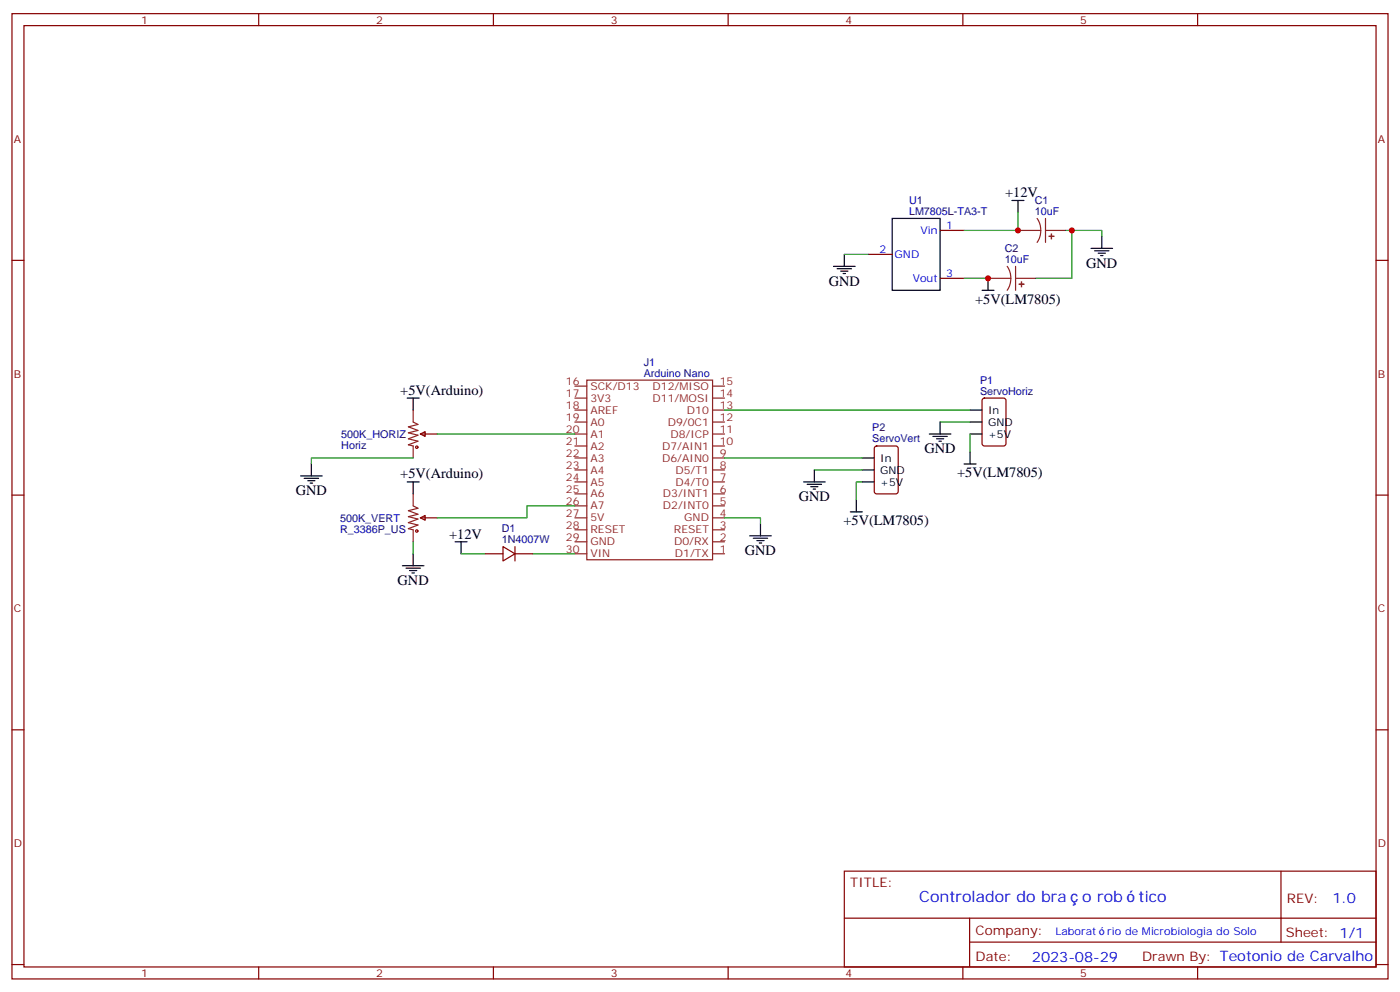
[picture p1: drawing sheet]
<svg xmlns="http://www.w3.org/2000/svg" width="412mm" height="292mm" viewBox="0 0 412 292" stroke-linecap="round" stroke-linejoin="round" font-family="sans-serif">
<g fill="none" stroke="#870000" stroke-width=".35">
<path d="M3.5 4h405.4v284.4h-405.4zM7.1 7.5h398.2v277.3h-398.2zM76.2 4v3.5M145.3 4v3.5M214.5 4v3.5M283.6 4v3.5M352.8 4v3.5M3.5 76.7h3.6M255.8 74.9h7M276.9 67.9h7.1M405.3 76.7h3.6M276.9 82h7.1"/>
<path d="M289.5 117.5l.5-.2h5.6l.7 .4v13l-.4 .6-5.9 .1-.7-.5v-12.9zM123.8 127.8l1.4-.7v1.5zM123.8 127.8h5M257.8 131.6l.4-.2h5.7l.6 .4 .1 13-.5 .6-5.9 .1-.6-.5-.1-12.9zM3.5 145.8h3.6M123.8 152.5l1.4-.7v1.4zM123.8 152.5h5M405.3 145.8h3.6M142.9 163.1h5.3M148.2 161l3.5 2.1-3.5 2.1zM151.7 163.1h5.3M151.7 161v4.2"/>
<path d="M3.5 215h3.6M405.3 215h3.6M248.7 256.6h156.6v28.2h-156.6zM377.3 256.6v20.9M248.7 270.5h156.5M285.6 277.5h119.6M285.6 270.5v14.1M3.5 284.1h3.6M76.2 284.8v3.6M145.3 284.8v3.6M214.5 284.8v3.6M283.6 284.8v3.6"/>
<path d="M352.8 284.8v3.6M405.3 284.1h3.6"/>
</g>
<g fill="none" stroke="#8c2424" stroke-width=".35">
<path d="M296.7 78.5l.8 1.6 .2 1.9M299.2 78.5v7M299.9 67.9h6.7M305.5 64.3l.8 1.7 .3 1.9M306.6 67.9l-.3 1.8-.8 1.7M308 67.9h6M308 64.3v7.1M291 82h6.7M297.7 82l-.2 1.8-.8 1.7M299.2 82h6M169.3 117.3h3.6M169.3 113.7h3.6"/>
<path d="M172.9 112h37v52.9h-37zM209.9 117.3h3.5M209.9 113.7h3.5M121.7 120.8v3.5l1.4 .7-2.8 .7 2.8 1.1-2.8 .7 2.8 .7-2.8 1.1 2.8 .7-2.8 1 1.4 .4v3.5M169.3 138.4h3.6M169.3 134.9h3.6M169.3 131.4h3.6M169.3 127.8h3.6M169.3 124.3h3.6M169.3 120.8h3.6M209.9 138.4h3.5M209.9 134.9h3.5"/>
<path d="M209.9 131.4h3.5M209.9 127.8h3.5M209.9 124.3h3.5M209.9 120.8h3.5M121.7 145.5v3.5l1.4 .7-2.8 .7 2.8 1.1-2.8 .7 2.8 .7-2.8 1.1 2.8 .7-2.8 1 1.4 .4v3.5M169.3 159.6h3.6M169.3 156.1h3.6M169.3 152.5h3.6M169.3 149h3.6M169.3 145.5h3.6M169.3 142h3.6M209.9 159.6h3.5"/>
<path d="M209.9 156.1h3.5M209.9 152.5h3.5M209.9 149h3.5M209.9 145.5h3.5M209.9 142h3.5M169.3 163.1h3.6M209.9 163.1h3.5"/>
</g>
<g fill="none" stroke="#000" stroke-width=".35">
<path d="M298.1 59.1h3.5M299.9 59.1v3.5M245.5 78.5h6.4M246.6 79.2h4.2M247.6 79.9h2.2M248.7 74.9v3.6M262.8 64.3h14.1v21.2h-14.1zM321.4 73.2h6.3M322.4 73.9h4.3M323.5 74.6h2.1M324.2 75.3h.7M324.6 69.6v3.6"/>
<path d="M248.4 80.6h.7M289.3 85.5h3.5M291 82v3.5M119.9 117.3h3.6M121.7 117.3v3.5M91.7 136.7v3.5M239.9 138.4v3.6M254 134.9h3.5M254 138.4h3.5M273.8 127.8h6.3M274.8 128.6h4.2M275.9 129.3h2.1"/>
<path d="M276.6 130h.7M276.9 124.3v3.5M284 136.7h3.5M285.8 120.8h3.5M285.8 124.3h3.5M285.8 127.8h3.5M285.8 133.1v3.6M88.5 140.2h6.4M89.6 140.9h4.2M90.7 141.6h2.1M91.4 142.3h.7M119.9 142h3.6"/>
<path d="M121.7 142v3.5M134.1 159.6h3.5M135.8 159.6v3.5M220.8 157.8h6.4M221.9 158.5h4.2M223 159.2h2.1M223.7 159.9h.7M224 154.3v3.5M236.7 142h6.4M237.8 142.7h4.2M238.8 143.4h2.1M239.5 144.1h.7"/>
<path d="M250.5 150.8h3.5M252.2 147.2v3.6M254 142h3.5M118.5 166.7h6.4M119.6 167.4h4.2M120.6 168.1h2.2M121.4 168.8h.7M121.7 163.1v3.6"/>
</g>
<g fill="none" stroke="#a10000" stroke-width=".35">
<circle cx="122.8" cy="131.7" r=".35"/>
<circle cx="122.8" cy="156.4" r=".35"/>
</g>
<g fill="none" stroke="#008700" stroke-width=".35">
<path d="M248.7 74.9h7.1M299.9 62.6v5.3h-15.9M314 67.9h10.6v1.7M315.7 67.9v14.1h-10.5M284 82h7M121.7 134.9h-30v1.8M128.8 127.8h40.5M213.4 134.9h40.6M213.4 120.8h72.4M239.9 138.4h14.1M276.9 124.3h8.9M285.8 127.8v5.3"/>
<path d="M121.7 159.6v3.5M169.3 149h-14.1v3.5h-26.4M213.4 152.5h10.6v1.8M254 142h-1.8v5.2M135.8 163.1h7.1M157 163.1h12.3"/>
</g>
<g fill="#8c2424" stroke="#8c2424" stroke-width=".35">
<path d="M309.7 68.9v1.4z"/>
<path d="M309 69.6h1.4z"/>
<path d="M300.9 83v1.5z"/>
<path d="M300.2 83.7h1.4z"/>
</g>
<g fill="#c00">
<circle cx="299.9" cy="67.9" r=".88"/>
<circle cx="291" cy="82" r=".88"/>
<circle cx="315.7" cy="67.9" r=".88"/>
</g>
<g font-size="4.6" fill="#00f">
<text x="270.8" y="265.6">Controlador do bra</text>
<text x="318.8" y="265.6">o rob</text>
<text x="335.4" y="265.6">tico</text>
</g>
<g font-size="4.2">
<text x="296.1" y="58">+12V</text>
<text x="320" y="78.8">GND</text>
<text x="244.1" y="84.1">GND</text>
<text x="287.2" y="89.5">+5V(LM7805)</text>
<text x="117.9" y="116.2">+5V(Arduino)</text>
<text x="272.3" y="133.5">GND</text>
<text x="117.9" y="140.9">+5V(Arduino)</text>
<text x="282" y="140.6">+5V(LM7805)</text>
<text x="87.1" y="145.8">GND</text>
<text x="235.3" y="147.6">GND</text>
<text x="248.4" y="154.7">+5V(LM7805)</text>
<text x="132.3" y="158.9">+12V</text>
<text x="219.4" y="163.5">GND</text>
<text x="117.1" y="172.3">GND</text>
</g>
<g font-size="4.2" fill="#00f">
<text x="392.5" y="265.9">1.0</text>
<text x="304" y="283.2">2023-08-29</text>
</g>
<g font-size="3.9" fill="#800">
<text x="250.5" y="261.2">TITLE:</text>
<text x="379.1" y="265.9">REV:</text>
<text x="287.4" y="275.4">Company:</text>
<text x="378.7" y="276">Sheet: 1/1</text>
<text x="287.4" y="283.1">Date:</text>
<text x="336.4" y="283.2">Drawn By: Teotonio de Carvalho</text>
</g>
<g font-size="3.2" fill="#800">
<text x="41.6" y="7">1</text>
<text x="110.8" y="7">2</text>
<text x="179.9" y="7">3</text>
<text x="249.1" y="7">4</text>
<text x="318.2" y="7">5</text>
<text x="4.1" y="42.1">A</text>
<text x="405.9" y="42.1">A</text>
<text x="4.1" y="111.3">B</text>
<text x="405.9" y="111.3">B</text>
<text x="4.1" y="180.4">C</text>
<text x="405.9" y="180.4">C</text>
<text x="4.1" y="249.6">D</text>
<text x="405.9" y="249.6">D</text>
<text x="41.6" y="287.8">1</text>
<text x="110.8" y="287.8">2</text>
<text x="179.9" y="287.8">3</text>
<text x="249.1" y="287.8">4</text>
<text x="318.2" y="287.8">5</text>
</g>
<g font-size="3.2" fill="#000080">
<text x="267.8" y="60">U1</text>
<text x="267.8" y="63.2">LM7805L-TA3-T</text>
<text x="304.8" y="63.3">10uF</text>
<text x="304.8" y="60.1">C1</text>
<text x="296" y="77.4">10uF</text>
<text x="296" y="74.2">C2</text>
<text x="189.6" y="107.7">J1</text>
<text x="189.6" y="110.9">Arduino Nano</text>
<text x="288.7" y="113">P1</text>
<text x="288.7" y="116.2">ServoHoriz</text>
<text x="100.5" y="129">500K_HORIZ</text>
<text x="256.9" y="130.3">ServoVert</text>
<text x="256.9" y="127.1">P2</text>
<text x="100.5" y="132.2">Horiz</text>
<text x="100.2" y="153.7">500K_VERT</text>
<text x="100.2" y="156.9">R_3386P_US</text>
<text x="147.8" y="159.9">1N4007W</text>
<text x="147.8" y="156.7">D1</text>
</g>
<g font-size="3.2" fill="#00f">
<text x="271.2" y="68.9">Vin</text>
<text x="278.7" y="67.5">1</text>
<text x="259" y="74.6">2</text>
<text x="263.5" y="76">GND</text>
<text x="268.9" y="83">Vout</text>
<text x="278.7" y="81.6">3</text>
<text x="310.9" y="275.4">Laborat</text>
<text x="326.1" y="275.4">rio de Microbiologia do Solo</text>
</g>
<g font-size="3.2" fill="#8d2323">
<text x="166.7" y="113.4">16</text>
<text x="212" y="113.4">15</text>
<text x="166.7" y="116.9">17</text>
<text x="173.9" y="114.8">SCK/D13</text>
<text x="173.9" y="118.3">3V3</text>
<text x="192.3" y="118.3">D11/MOSI</text>
<text x="192.3" y="114.8">D12/MISO</text>
<text x="212" y="116.9">14</text>
<text x="166.7" y="120.4">18</text>
<text x="166.7" y="124">19</text>
<text x="173.9" y="121.8">AREF</text>
<text x="173.9" y="125.4">A0</text>
<text x="196.7" y="125.4">D9/0C1</text>
<text x="202.4" y="121.8">D10</text>
<text x="212" y="124">12</text>
<text x="212" y="120.4">13</text>
<text x="166.7" y="127.5">20</text>
<text x="166.7" y="131">21</text>
<text x="173.9" y="128.9">A1</text>
<text x="197.5" y="128.9">D8/ICP</text>
<text x="212" y="131">10</text>
<text x="212" y="127.5">11</text>
<text x="166.7" y="134.5">22</text>
<text x="173.9" y="132.4">A2</text>
<text x="173.9" y="136">A3</text>
<text x="195" y="136">D6/AIN0</text>
<text x="195" y="132.4">D7/AIN1</text>
<text x="212" y="134.5">9</text>
<text x="166.7" y="138.1">23</text>
<text x="166.7" y="141.6">24</text>
<text x="173.9" y="139.5">A4</text>
<text x="173.9" y="143">A5</text>
<text x="199" y="143">D4/T0</text>
<text x="199" y="139.5">D5/T1</text>
<text x="212" y="141.6">7</text>
<text x="212" y="138.1">8</text>
<text x="166.7" y="145.1">25</text>
<text x="166.7" y="148.7">26</text>
<text x="173.9" y="146.5">A6</text>
<text x="195.3" y="146.5">D3/INT1</text>
<text x="212" y="148.7">5</text>
<text x="212" y="145.1">6</text>
<text x="166.7" y="152.2">27</text>
<text x="166.7" y="155.7">28</text>
<text x="173.9" y="150.1">A7</text>
<text x="173.9" y="153.6">5V</text>
<text x="195.3" y="150.1">D2/INT0</text>
<text x="201.6" y="153.6">GND</text>
<text x="212" y="155.7">3</text>
<text x="212" y="152.2">4</text>
<text x="166.7" y="159.2">29</text>
<text x="173.9" y="157.1">RESET</text>
<text x="173.9" y="160.7">GND</text>
<text x="198.5" y="157.1">RESET</text>
<text x="198.6" y="160.7">D0/RX</text>
<text x="212" y="159.2">2</text>
<text x="166.7" y="162.8">30</text>
<text x="173.9" y="164.2">VIN</text>
<text x="198.8" y="164.2">D1/TX</text>
<text x="212" y="162.8">1</text>
</g>
<g font-size="3.2">
<text x="291" y="121.8">In</text>
<text x="291" y="125.4">GND</text>
<text x="291" y="128.9">+5V</text>
<text x="259.3" y="136">In</text>
<text x="259.3" y="139.5">GND</text>
<text x="259.3" y="143">+5V</text>
</g>
</svg>
